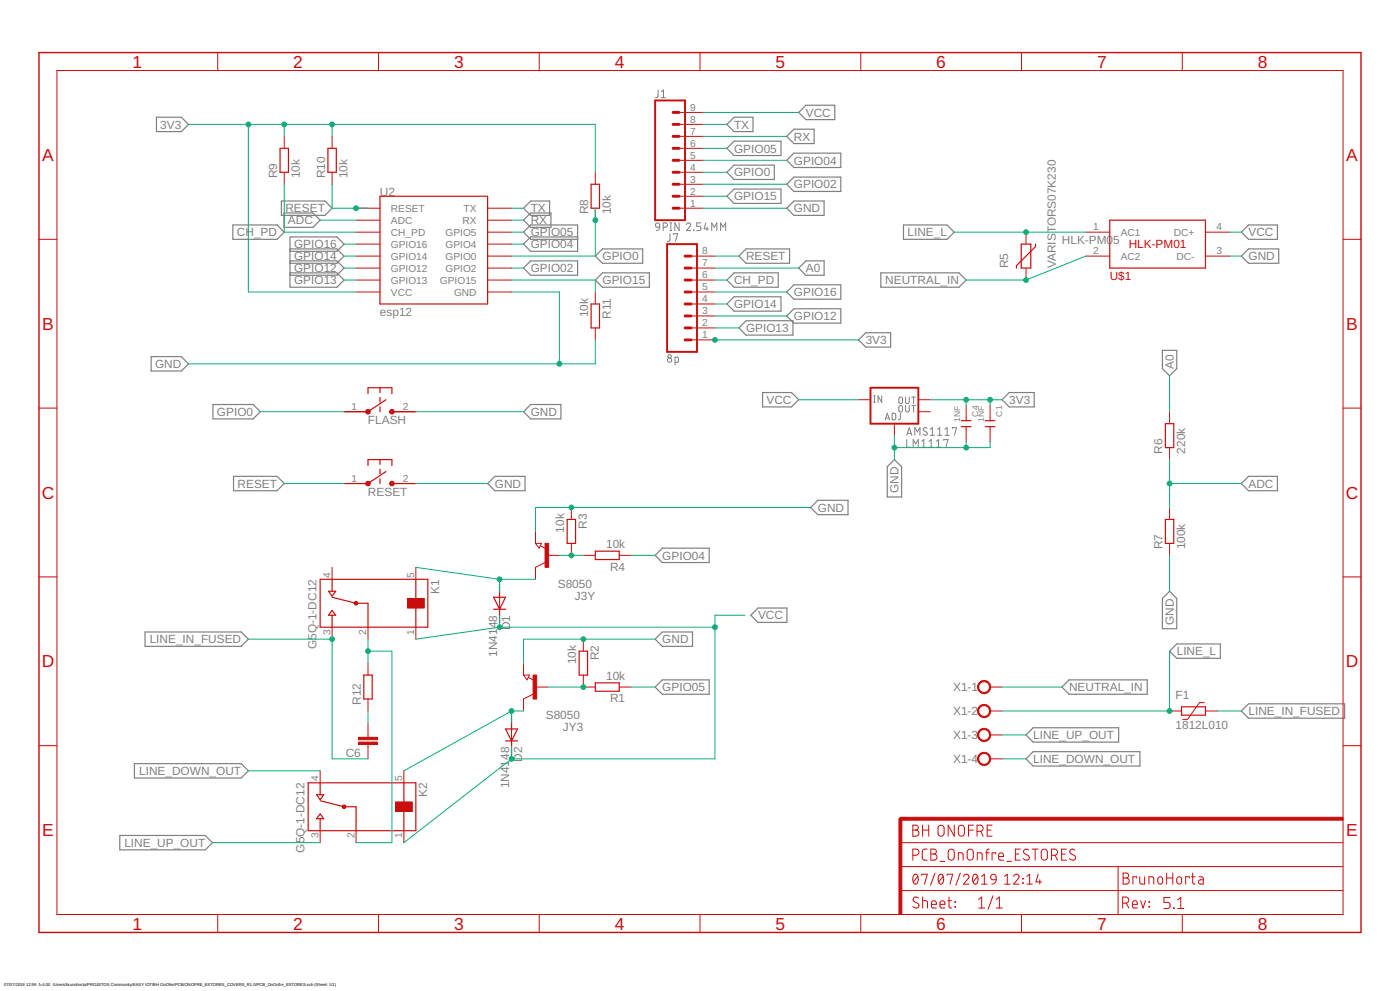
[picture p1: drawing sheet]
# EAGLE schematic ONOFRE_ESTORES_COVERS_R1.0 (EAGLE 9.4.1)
CNAME: BH ONOFRE; CREVISION: 5.1; DESIGNER: BrunoHorta

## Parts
AMS1117  LM1117  V_REG_LM1117SOT223  [SOT223]
C1  1NF  CERAMIC-1NF-1KV-10%-X7R(1206)  [C1206]
C4  1NF  CERAMIC-1NF-1KV-10%-X7R(1206)  [C1206]
C6  C-EU102-043X133  [C102-043X133]
D1  1N4148  DIODE-SOD80C  [SOD80C]
D2  1N4148  DIODE-SOD80C  [SOD80C]
F1  1812L010  [1812L]
FLASH  B3U-1000P-2P-SMD  B3U-1000P  [B3U-1000P]
J1  9PIN 2.54MM  CONN_09  [1X09]
J3Y  S8050  NPN-TRANSISTOR_SOT23  [SOT23]
J7  8p  CONN_08"  [1X08]
JY3  S8050  NPN-TRANSISTOR_SOT23  [SOT23]
K1  G5Q-1-DC12  [RELAY_G5Q-1-DC12]
K2  G5Q-1-DC12  [RELAY_G5Q-1-DC12]
R1  10k  R-EU_R0603  [R0603]
R2  10k  R-EU_R0603  [R0603]
R3  10k  R-EU_R0603  [R0603]
R4  10k  R-EU_R0603  [R0603]
R5  VARISTORS07K230  [S07K230]
R6  220k  R-EU_R0603  [R0603]
R7  100k  R-EU_R0603  [R0603]
R8  10k  R-EU_R0603  [R0603]
R9  10k  R-EU_R0603  [R0603]
R10  10k  R-EU_R0603  [R0603]
R11  10k  R-EU_R0603  [R0603]
R12  R-EU_R2512  [R2512]
RESET  B3U-1000P-2P-SMD  B3U-1000P  [B3U-1000P]
U2  esp12  ESP12SMD  [ESP12-SMD]
U$1  HLK-PM01  [HLK-PM01]
X1  W237-4  [W237-4]

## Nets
3V3: AMS1117.2(OUT) C1.1 C4.1 J7.1 R8.2 R9.2 R10.2 U2.VCC
A0: J7.7 R6.2
ADC: R6.1 R7.2 U2.ADC
CH_PD: J7.6 R9.1 U2.CH_PD
GND: AMS1117.1(ADJ) C1.2 C4.2 FLASH.2 J1.1 J3Y.2(E) JY3.2(E) R2.1 R3.1 R7.1 R11.2 RESET.2 U2.GND U$1.3(DC-)
GPIO0: FLASH.1 J1.4 R8.1 U2.GPIO0
GPIO02: J1.3 U2.GPIO2
GPIO04: J1.5 R4.1 U2.GPIO4
GPIO05: J1.6 R1.1 U2.GPIO5
GPIO12: J7.3 U2.GPIO12
GPIO13: J7.2 U2.GPIO13
GPIO14: J7.4 U2.GPIO14
GPIO15: J1.2 R11.1 U2.GPIO15
GPIO16: J7.5 U2.GPIO16
LINE_DOWN_OUT [220V]: K2.4 X1.4
LINE_IN_FUSED [220V]: C6.1 F1.1 K1.3
LINE_L [220V]: F1.2 R5.1 U$1.1(AC1) X1.2
LINE_UP_OUT [220V]: K2.3 X1.3
N$1: D1.A J3Y.3(C) K1.5
N$3: K1.2 K2.2 R12.2
N$5: C6.2 R12.1
N$7: J3Y.1(B) R3.2 R4.2
N$9: D2.A JY3.3(C) K2.5
N$13: JY3.1(B) R1.2 R2.2
NEUTRAL_IN [220V]: R5.2 U$1.2(AC2) X1.1
RESET: J7.8 R10.1 RESET.1 U2.RESET
RX: J1.7 U2.RXD0(RX)
TX: J1.8 U2.TXD0(TX)
VCC: AMS1117.3(IN) D1.C D2.C J1.9 K1.1 K2.1 U$1.4(DC+)
Unconnected: AMS1117.4(OUT) K1.4

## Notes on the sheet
- HLK-PM05

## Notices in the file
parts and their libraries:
SparkFun-Connectors: Licensing: Creative Commons ShareAlike 4.0 International - https://creativecommons.org/licenses/by-sa/4.0
